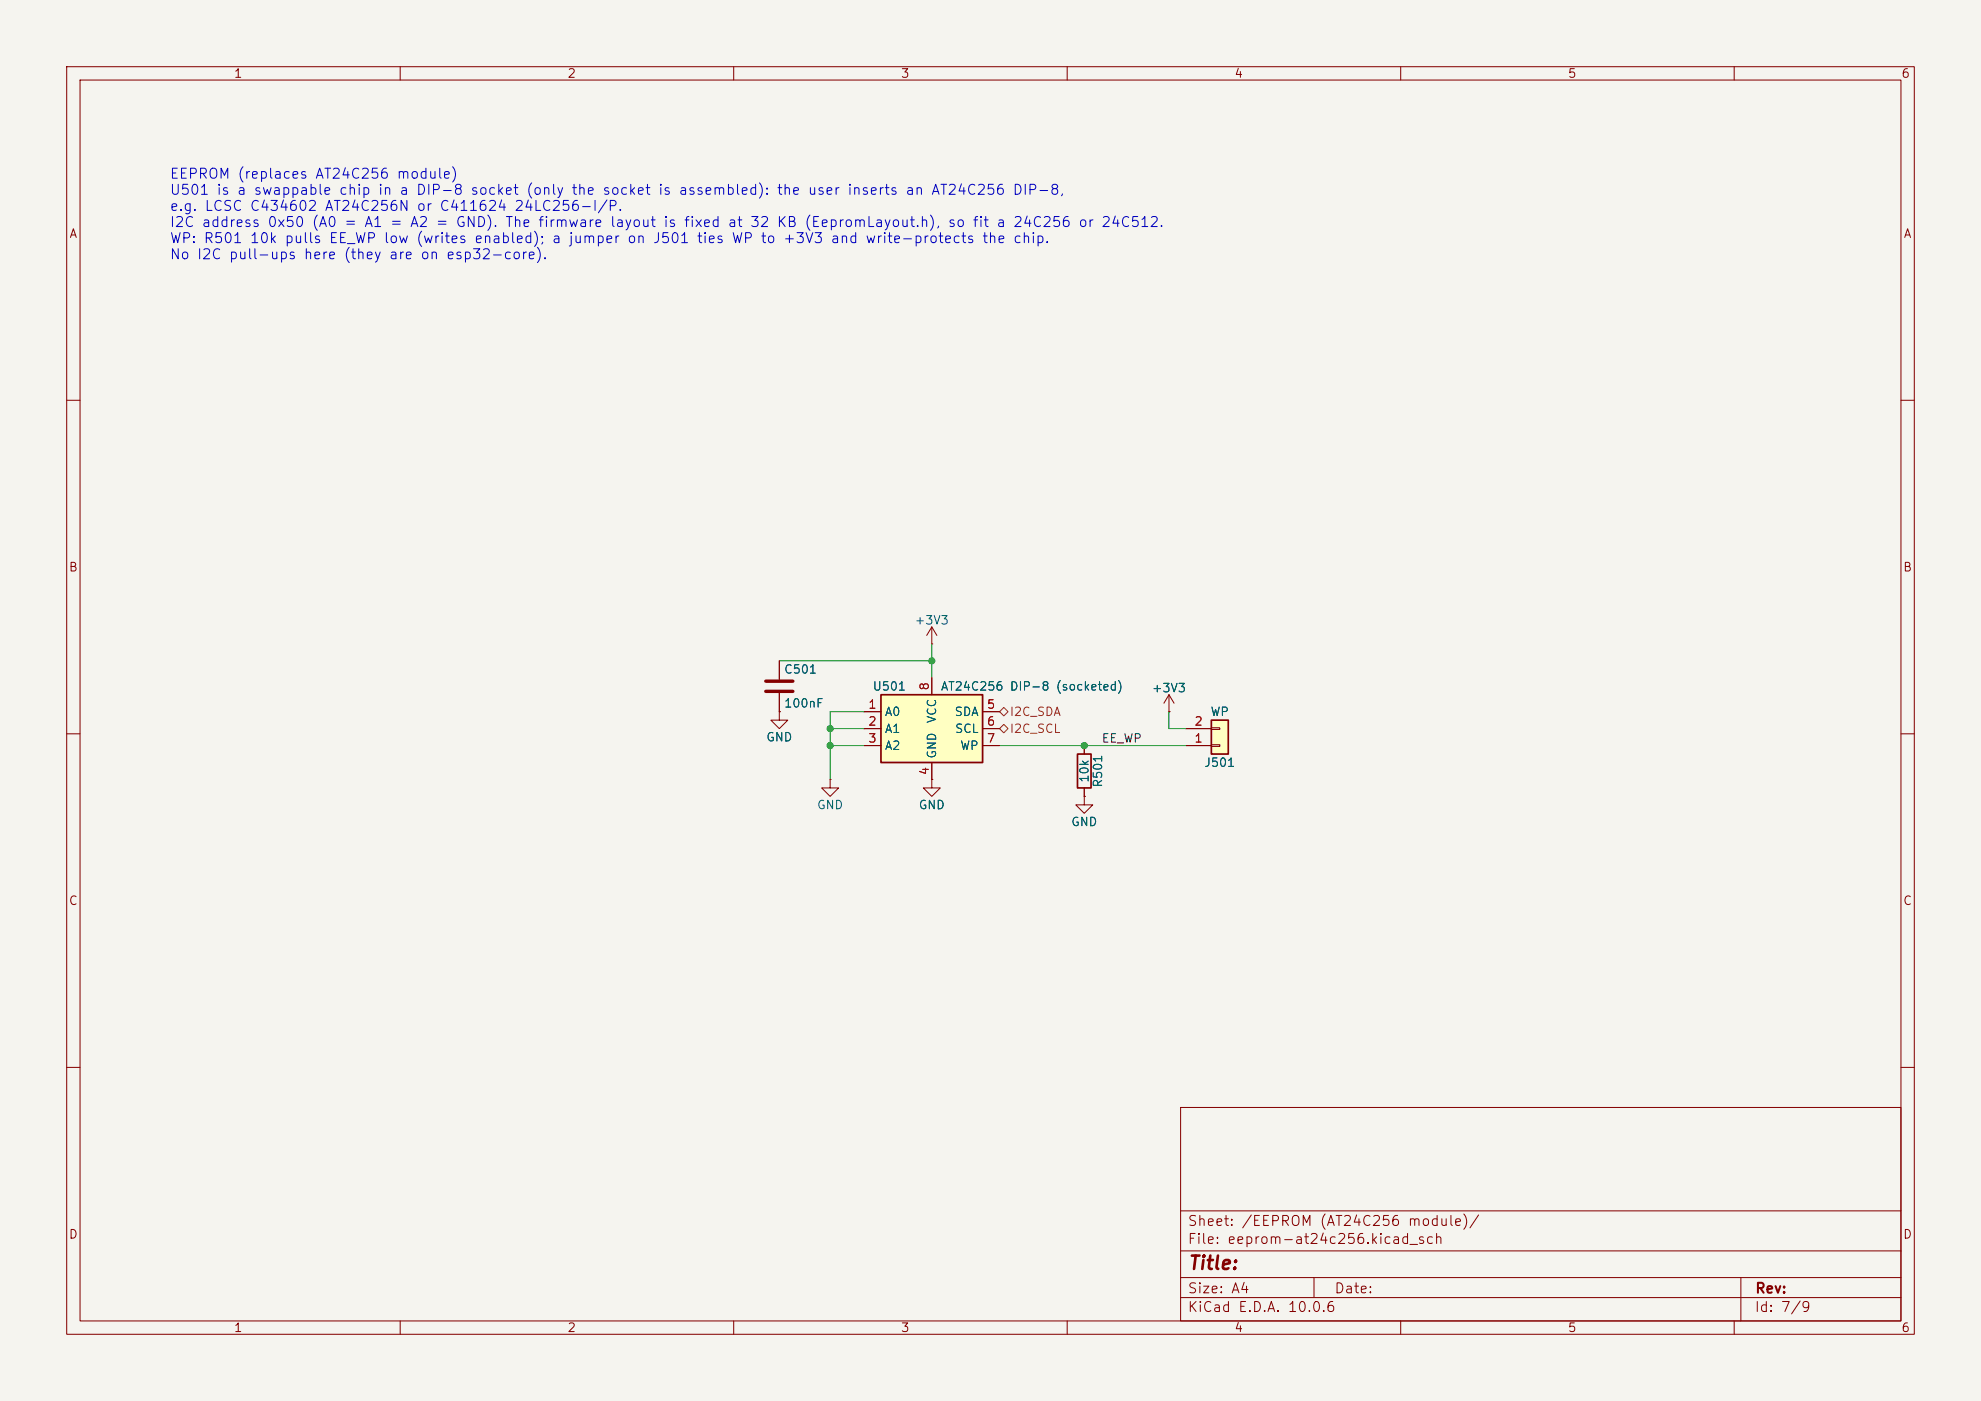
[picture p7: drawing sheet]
<svg xmlns="http://www.w3.org/2000/svg" width="297mm" height="210mm" viewBox="0 0 297 210" stroke-linecap="round" stroke-linejoin="round" font-family="sans-serif">
<path d="M0 0h297v210h-297z" fill="#f5f4ef" stroke="#f5f4ef" stroke-width=".15"/>
<g fill="none" stroke="#840000" stroke-width=".15">
<path d="M10 10h277v190h-277zM12 12h273v186h-273zM60 10v2M110 10v2M160 10v2M210 10v2M260 10v2M10 60h2M285 60h2M139.7 96.5h.1M139.7 94l-.8 1.3M139.7 94l.8 1.3"/>
<path d="M139.7 94v2.5M10 110h2M175.3 106.7h.1M175.3 104.1l-.8 1.3M175.3 104.1l.7 1.3M175.3 104.1v2.6M285 110h2M10 160h2M177 166h108v32h-108zM285 160h2M60 198v2M110 198v2"/>
<path d="M160 198v2M177 194.5h108M177 191.5h108M177 187.5h108M177 181.5h108M197 191.5v3M210 198v2M260 198v2M261 191.5v6.5"/>
</g>
<path d="M181.6 108h2.5v5h-2.5z" fill="#ffffc2"/>
<path d="M161.5 113h2.1v5.1h-2.1zM181.6 108h2.5v5h-2.5z" fill="none" stroke="#840000" stroke-width=".25"/>
<g fill="none" stroke="#840000" stroke-width=".15">
<path d="M116.8 99.1v2.8M116.8 106.7v1.3h1.3l-1.3 1.2-1.2-1.2h1.2M116.8 106.7h.1M116.8 103.9v2.8M124.5 116.8v1.3h1.2l-1.2 1.3-1.3-1.3h1.3M124.5 116.8h.1M139.7 116.8v1.3h1.3l-1.3 1.3-1.3-1.3h1.3M139.7 116.8h.1M162.6 119.4v1.3h1.2l-1.2 1.2-1.3-1.2h1.3M162.6 119.4h.1M162.6 111.8v1.2M162.6 118.1v1.3"/>
<path d="M177.8 111.8h3.8M177.8 109.2h3.8M181.6 111.6h1.3v.3h-1.3zM181.6 109.1h1.3v.2h-1.3z"/>
</g>
<path d="M114.8 102.1h4.1M114.8 103.6h4.1" fill="none" stroke="#840000" stroke-width=".51"/>
<path d="M132.1 104.1h15.2v10.2h-15.2z" fill="#ffffc2"/>
<path d="M132.1 104.1h15.2v10.2h-15.2z" fill="none" stroke="#840000" stroke-width=".25"/>
<g fill="none" stroke="#840000" stroke-width=".15">
<path d="M116.8 99.1v2.8M116.8 106.7h.1M116.8 103.9v2.8M129.5 106.7h2.6M129.5 109.2h2.6M129.5 111.8h2.6M139.7 116.8h.1M139.7 101.6v2.5M139.7 114.3v2.5M147.3 106.7h2.6M147.3 109.2h2.6M147.3 111.8h2.6"/>
<path d="M162.6 119.4h.1M162.6 111.8v1.2M162.6 118.1v1.3M175.3 106.7h.1M177.8 109.2h3.8M177.8 111.8h3.8"/>
</g>
<path d="M149.9 106.7l.6-.7 .6 .7-.6 .6zM149.9 109.2l.6-.6 .6 .6-.6 .7z" fill="none" stroke="#725600" stroke-width=".15"/>
<path d="M116.8 99.1h22.9M139.7 96.5v5.1M124.5 111.8h5M124.5 109.2h5M129.5 106.7h-5v10.1M149.9 111.8h27.9M175.3 106.7v2.5h2.5" fill="none" stroke="#009600" stroke-width=".15"/>
<g fill="#009600" stroke="#009600" stroke-width=".15">
<circle cx="139.7" cy="99.1" r=".46"/>
<circle cx="124.5" cy="109.2" r=".46"/>
<circle cx="124.5" cy="111.8" r=".46"/>
<circle cx="162.6" cy="111.8" r=".46"/>
</g>
<text font-size="2" fill="#840000" x="178" y="190.8">Title:</text>
<g font-size="1.5" fill="#0000c2">
<text x="25.4" y="27.2">EEPROM (replaces AT24C256 module)</text>
<text x="25.4" y="29.6">U501 is a swappable chip in a DIP-8 socket (only the socket is assembled): the user inserts an AT24C256 DIP-8,</text>
<text x="25.4" y="32">e.g. LCSC C434602 AT24C256N or C411624 24LC256-I/P.</text>
<text x="25.4" y="34.4">I2C address 0x50 (A0 = A1 = A2 = GND). The firmware layout is fixed at 32 KB (EepromLayout.h), so fit a 24C256 or 24C512.</text>
<text x="25.4" y="36.8">WP: R501 10k pulls EE_WP low (writes enabled); a jumper on J501 ties WP to +3V3 and write-protects the chip.</text>
<text x="25.4" y="39.2">No I2C pull-ups here (they are on esp32-core).</text>
</g>
<g font-size="1.5" fill="#840000">
<text x="178" y="184.1">Sheet: /EEPROM (AT24C256 module)/</text>
<text x="178" y="186.8">File: eeprom-at24c256.kicad_sch</text>
<text x="178" y="197">KiCad E.D.A. 10.0.6</text>
<text x="178" y="194.2">Size: A4</text>
<text x="200" y="194.2">Date:</text>
<text x="263" y="197">Id: 7/9</text>
<text x="263" y="194.2">Rev:</text>
</g>
<g font-size="1.3" fill="#840000">
<text x="35" y="12">1</text>
<text x="85" y="12">2</text>
<text x="135" y="12">3</text>
<text x="185" y="12">4</text>
<text x="235" y="12">5</text>
<text x="285" y="12">6</text>
<text x="10.3" y="36">A</text>
<text x="285.3" y="36">A</text>
<text x="10.2" y="86">B</text>
<text x="285.2" y="86">B</text>
<text x="10.2" y="136">C</text>
<text x="285.2" y="136">C</text>
<text x="10.2" y="186">D</text>
<text x="285.2" y="186">D</text>
<text x="35" y="200">1</text>
<text x="85" y="200">2</text>
<text x="135" y="200">3</text>
<text x="185" y="200">4</text>
<text x="235" y="200">5</text>
<text x="285" y="200">6</text>
</g>
<g font-size="1.3" fill="#006464">
<text x="137" y="93.9">+3V3</text>
<text x="117.5" y="101.3">C501</text>
<text x="117.5" y="106.4">100nF</text>
<text x="130.7" y="103.8">U501</text>
<text x="132.6" y="107.6">A0</text>
<text x="141" y="103.8">AT24C256 DIP-8 (socketed)</text>
<text x="143" y="107.6">SDA</text>
<text x="172.6" y="104.1">+3V3</text>
<text x="181.4" y="107.6">WP</text>
<text x="114.8" y="111.5">GND</text>
<text x="132.6" y="110.2">A1</text>
<text x="132.6" y="112.7">A2</text>
<text x="140.7" y="113.8" transform="rotate(-90 140.7 113.8)">GND</text>
<text x="140.7" y="108.5" transform="rotate(-90 140.7 108.5)">VCC</text>
<text x="143.1" y="110.2">SCL</text>
<text x="143.9" y="112.7">WP</text>
<text x="163.5" y="117.4" transform="rotate(-90 163.5 117.4)">10k</text>
<text x="165.6" y="118.1" transform="rotate(-90 165.6 118.1)">R501</text>
<text x="180.5" y="115.3">J501</text>
<text x="122.4" y="121.6">GND</text>
<text x="137.6" y="121.6">GND</text>
<text x="160.5" y="124.2">GND</text>
</g>
<g font-size="1.3" fill="#a90000">
<text x="130.1" y="106.5">1</text>
<text x="139.6" y="103.6" transform="rotate(-90 139.6 103.6)">8</text>
<text x="147.9" y="106.5">5</text>
<text x="130.1" y="109.1">2</text>
<text x="130.1" y="111.6">3</text>
<text x="147.9" y="109.1">6</text>
<text x="147.9" y="111.6">7</text>
<text x="179" y="111.6">1</text>
<text x="179" y="109.1">2</text>
<text x="139.6" y="116.3" transform="rotate(-90 139.6 116.3)">4</text>
</g>
<g font-size="1.3" fill="#725600">
<text x="151.3" y="107.6">I2C_SDA</text>
<text x="151.3" y="110.2">I2C_SCL</text>
</g>
<text font-size="1.3" fill="#0f0f0f" x="165.1" y="111.6">EE_WP</text>
</svg>
